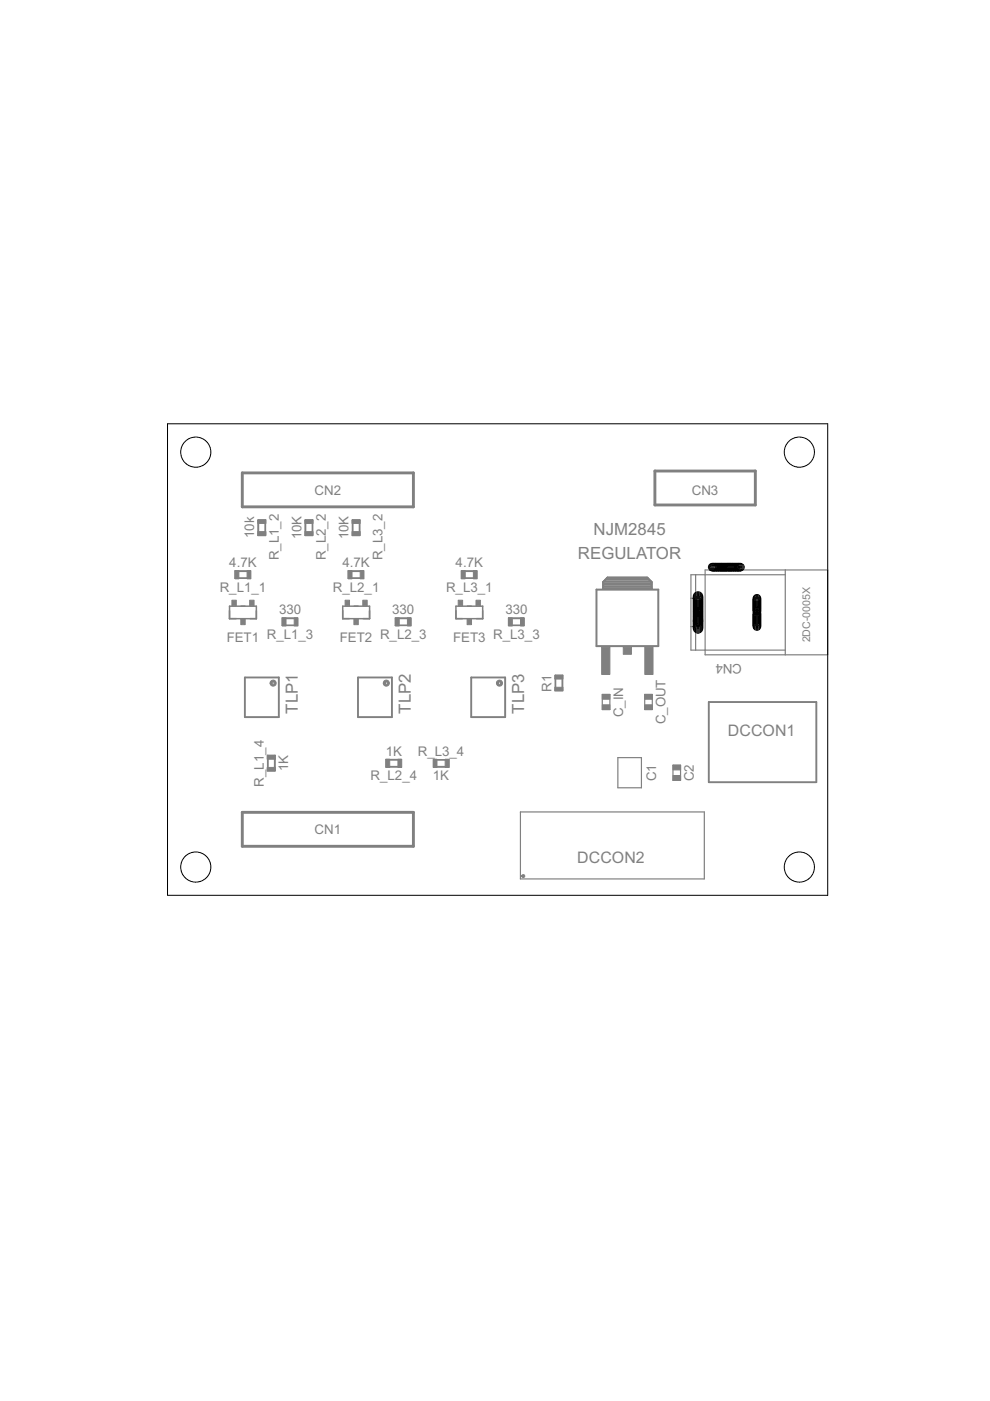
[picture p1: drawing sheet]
<svg xmlns="http://www.w3.org/2000/svg" width="210mm" height="297mm" viewBox="0 0 210 297" stroke-linecap="round" stroke-linejoin="round" font-family="sans-serif">
<g fill="none" stroke="#808080" stroke-width=".25">
<path d="M54.7 110.4h1.6v3.2h-1.6zM64.7 110.4h1.6v3.2h-1.6zM74.7 110.4h1.6v3.2h-1.6zM49.8 121h3.2v1.6h-3.2zM59.8 131h3.2v1.6h-3.2zM73.8 121h3.2v1.6h-3.2zM83.8 131h3.2v1.6h-3.2zM97.8 121h3.2v1.6h-3.2zM107.8 131h3.2v1.6h-3.2zM146.5 132.8h1M146.5 126.9h1M147.5 121.9v15.9"/>
<path d="M149.5 120.8h26v18h-26zM150.5 120.8v-1h6v1M166.5 121.9h-20v15.9h20M166.5 120.8v18M117.7 143.2h1.6v3.1h-1.6zM127.7 147.2h1.6v3.2h-1.6zM136.7 147.2h1.6v3.2h-1.6zM56.7 160.1h1.6v3.2h-1.6zM81.8 161h3.2v1.6h-3.2zM92 161.1h3.2v1.5h-3.2zM110.3 172.1h39v14.3h-39zM131 160.6h5v6.4h-5z"/>
<path d="M142.7 162.2h1.6v3.2h-1.6z"/>
</g>
<g fill="#808080" stroke="#808080" stroke-width=".21">
<path d="M110.7 185.5h.5v.4l-.4 .2-.2-.4h.4h-.4z" fill-rule="evenodd"/>
<path d="M57.5 144.4a.65 .65 0 0 1 1 .2 .65 .65 0 0 1-.5 .9 .65 .65 0 0 1-.7-.7h.4a.25 .25 0 0 1 .3-.2 .25 .25 0 0 1 .1 .4 .25 .25 0 0 1-.4-.1l-.4-.1z" fill-rule="evenodd"/>
<path d="M81.5 144.4a.65 .65 0 0 1 1 .1 .65 .65 0 0 1-.4 1 .65 .65 0 0 1-.8-.7h.4a.25 .25 0 0 1 .3-.2 .25 .25 0 0 1 .1 .4 .25 .25 0 0 1-.4-.1l-.4-.1z" fill-rule="evenodd"/>
<path d="M105.5 144.4a.64 .64 0 0 1 1 .1 .64 .64 0 0 1-.4 1 .64 .64 0 0 1-.8-.7h.4a.25 .25 0 0 1 .3-.2 .25 .25 0 0 1 .1 .4 .25 .25 0 0 1-.4-.1l-.4-.1z" fill-rule="evenodd"/>
</g>
<path d="M127.9 124.7h10.3M127.9 124.4h10.3M127.9 124h10.3M127.9 123.6h10.3M128 123.3h10M128.4 122.9h9.2M128.8 122.5h8.5M128.8 122.5h8.4l1 .9v1.4h-10.3v-1.4zM51.9 143.6h7.2v8.4h-7.2zM75.9 143.6h7.2v8.4h-7.2zM99.9 143.6h7.2v8.4h-7.2zM150.3 148.8h22.8v17h-22.8z" fill="none" stroke="#808080" stroke-width=".4"/>
<g fill="none" stroke="#808080" stroke-width=".32">
<path d="M54.8 111v1.7M56.2 111v1.7M64.8 111v1.7M66.2 111v1.7M74.8 111v1.7M76.2 111v1.7M48.7 128.5h5.7v2.7h-5.7zM50.7 122.6h1.7M50.7 121.1h1.7M60.6 132.6h1.8M60.6 131.1h1.8M72.7 128.5h5.7v2.7h-5.7z"/>
<path d="M74.7 122.6h1.7M74.7 121.1h1.7M84.6 132.6h1.8M84.6 131.1h1.8M96.7 128.5h5.6v2.7h-5.6zM98.6 122.6h1.8M98.6 121.1h1.8M108.6 132.6h1.8M108.6 131.1h1.8M117.8 144v1.7M119.2 144v1.7M56.8 161v1.7"/>
<path d="M58.2 161v1.7M82.6 162.5h1.8M82.6 161.1h1.8M92.6 162.5h1.8M92.6 161.1h1.8"/>
</g>
<path d="M51.1 128.5h.8M75.1 128.5h.8M99.1 128.5h.8" fill="none" stroke="#808080" stroke-width=".34"/>
<g fill="#808080" stroke="#808080" stroke-width=".21">
<path d="M56.6 162.7h1.8v.8h-1.8z"/>
<path d="M56.6 160.2h1.8v.8h-1.8z"/>
<path d="M62.4 131h.8v1.7h-.8z"/>
<path d="M59.8 131h.8v1.7h-.8z"/>
<path d="M54.7 110.2h1.7v.8h-1.7z"/>
<path d="M54.7 112.7h1.7v.8h-1.7z"/>
<path d="M52.4 121h.8v1.7h-.8z"/>
<path d="M49.8 121h.9v1.7h-.9z"/>
<path d="M84.4 161h.8v1.7h-.8z"/>
<path d="M81.8 161h.8v1.7h-.8z"/>
<path d="M86.4 131h.8v1.7h-.8z"/>
<path d="M83.8 131h.8v1.7h-.8z"/>
<path d="M64.6 110.2h1.8v.8h-1.8z"/>
<path d="M64.6 112.7h1.8v.8h-1.8z"/>
<path d="M76.4 121h.8v1.7h-.8z"/>
<path d="M73.8 121h.8v1.7h-.8z"/>
<path d="M91.8 161h.8v1.7h-.8z"/>
<path d="M94.4 161h.8v1.7h-.8z"/>
<path d="M110.4 131h.8v1.7h-.8z"/>
<path d="M107.8 131h.8v1.7h-.8z"/>
<path d="M74.6 110.2h1.8v.8h-1.8z"/>
<path d="M74.6 112.7h1.8v.8h-1.8z"/>
<path d="M100.4 121h.8v1.7h-.8z"/>
<path d="M97.8 121h.8v1.7h-.8z"/>
<path d="M51.1 131.3h.9v1.1h-.9z"/>
<path d="M49.2 127.3h.9v1.1h-.9z"/>
<path d="M52.9 127.3h1v1.1h-1z"/>
<path d="M75 131.3h1v1.1h-1z"/>
<path d="M73.2 127.3h.9v1.1h-.9z"/>
<path d="M76.9 127.3h1v1.1h-1z"/>
<path d="M99 131.3h1v1.1h-1z"/>
<path d="M97.2 127.3h.9v1.1h-.9z"/>
<path d="M100.9 127.3h1v1.1h-1z"/>
<path d="M127.6 137.2h1.7v5.8h-1.7z"/>
<path d="M136.7 137.2h1.8v5.8h-1.8z"/>
<path d="M132.1 137.2h1.8v1.5h-1.8z"/>
<path d="M136.7 147.2h1.6v1.1h-1.6z"/>
<path d="M136.7 149.4h1.6v1.1h-1.6z"/>
<path d="M127.7 147.2h1.6v1.1h-1.6z"/>
<path d="M127.7 149.4h1.6v1.1h-1.6z"/>
<path d="M117.6 145.7h1.8v.8h-1.8z"/>
<path d="M117.6 143.2h1.8v.8h-1.8z"/>
<path d="M142.7 162.2h1.6v1h-1.6z"/>
<path d="M142.7 164.4h1.6v1h-1.6z"/>
</g>
<path d="M126.5 125h13.1v12h-13.1zM128.8 122.5h8.4l1 .9v1.4h-10.3v-1.4z" fill="none" stroke="#808080" stroke-width=".42"/>
<path d="M138.9 99.9h21.2v7.2h-21.2zM51.4 100.3h36.3v7.2h-36.3zM51.4 172.2h36.3v7.2h-36.3z" fill="none" stroke="#808080" stroke-width=".61"/>
<g fill="none" stroke="#000" stroke-width=".21">
<path d="M35.5 89.9h140v99.9h-140z"/>
<circle cx="41.5" cy="95.9" r="3.2"/>
<circle cx="169.5" cy="95.9" r="3.2"/>
<circle cx="148" cy="132.2" r=".99"/>
<circle cx="148" cy="130.6" r=".99"/>
<circle cx="148" cy="127.7" r=".99"/>
<circle cx="148" cy="130.2" r=".99"/>
<circle cx="148" cy="128.8" r=".99"/>
<circle cx="148" cy="127" r=".99"/>
<circle cx="148" cy="132.4" r=".99"/>
<circle cx="148" cy="128.2" r=".99"/>
<circle cx="148" cy="130.5" r=".99"/>
<circle cx="148" cy="129.1" r=".99"/>
<circle cx="148" cy="128" r=".99"/>
<circle cx="148" cy="130" r=".99"/>
<circle cx="148" cy="132.8" r=".99"/>
<circle cx="148" cy="129.6" r=".99"/>
<circle cx="148" cy="128.7" r=".99"/>
<circle cx="148" cy="127.4" r=".99"/>
<circle cx="148" cy="127.3" r=".99"/>
<circle cx="148" cy="126.4" r=".99"/>
<circle cx="148" cy="130.9" r=".99"/>
<circle cx="148" cy="132" r=".99"/>
<circle cx="148" cy="131" r=".99"/>
<circle cx="148" cy="129.5" r=".99"/>
<circle cx="148" cy="131.3" r=".99"/>
<circle cx="148" cy="131.6" r=".99"/>
<circle cx="148" cy="126.6" r=".99"/>
<circle cx="148" cy="129.8" r=".99"/>
<circle cx="148" cy="132.7" r=".99"/>
<circle cx="148" cy="129.2" r=".99"/>
<circle cx="148" cy="128.4" r=".99"/>
<circle cx="148" cy="127.8" r=".99"/>
<circle cx="148" cy="126.9" r=".99"/>
<circle cx="148" cy="133.2" r=".99"/>
<circle cx="148" cy="131.4" r=".99"/>
<circle cx="148" cy="131.8" r=".99"/>
<circle cx="148" cy="133.1" r=".99"/>
<circle cx="151" cy="120.2" r=".8"/>
<circle cx="151.2" cy="120.2" r=".8"/>
<circle cx="151.4" cy="120.2" r=".8"/>
<circle cx="151.6" cy="120.2" r=".8"/>
<circle cx="151.8" cy="120.2" r=".8"/>
<circle cx="152" cy="120.2" r=".8"/>
<circle cx="152.2" cy="120.2" r=".8"/>
<circle cx="152.4" cy="120.2" r=".8"/>
<circle cx="152.6" cy="120.2" r=".8"/>
<circle cx="152.8" cy="120.2" r=".8"/>
<circle cx="153" cy="120.2" r=".8"/>
<circle cx="153.2" cy="120.2" r=".8"/>
<circle cx="153.4" cy="120.2" r=".8"/>
<circle cx="153.6" cy="120.2" r=".8"/>
<circle cx="153.8" cy="120.2" r=".8"/>
<circle cx="154" cy="120.2" r=".8"/>
<circle cx="154.2" cy="120.2" r=".8"/>
<circle cx="154.4" cy="120.2" r=".8"/>
<circle cx="154.6" cy="120.2" r=".8"/>
<circle cx="154.8" cy="120.2" r=".8"/>
<circle cx="155" cy="120.2" r=".8"/>
<circle cx="155.2" cy="120.2" r=".8"/>
<circle cx="155.4" cy="120.2" r=".8"/>
<circle cx="155.6" cy="120.2" r=".8"/>
<circle cx="155.8" cy="120.2" r=".8"/>
<circle cx="156" cy="120.2" r=".8"/>
<circle cx="156.2" cy="120.2" r=".8"/>
<circle cx="156.4" cy="120.2" r=".8"/>
<circle cx="156.6" cy="120.2" r=".8"/>
<circle cx="156.8" cy="120.2" r=".8"/>
<circle cx="157" cy="120.2" r=".8"/>
<circle cx="160.5" cy="131.4" r=".8"/>
<circle cx="160.5" cy="130.5" r=".8"/>
<circle cx="160.5" cy="131" r=".8"/>
<circle cx="160.5" cy="131.6" r=".8"/>
<circle cx="160.5" cy="131.8" r=".8"/>
<circle cx="160.5" cy="129.1" r=".8"/>
<circle cx="160.5" cy="127.8" r=".8"/>
<circle cx="160.5" cy="126.9" r=".8"/>
<circle cx="160.5" cy="127.4" r=".8"/>
<circle cx="160.5" cy="132" r=".8"/>
<circle cx="160.5" cy="132.4" r=".8"/>
<circle cx="160.5" cy="129.5" r=".8"/>
<circle cx="160.5" cy="128.4" r=".8"/>
<circle cx="160.5" cy="127.7" r=".8"/>
<circle cx="160.5" cy="127.3" r=".8"/>
<circle cx="160.5" cy="128.2" r=".8"/>
<circle cx="160.5" cy="128.7" r=".8"/>
<circle cx="160.5" cy="130.9" r=".8"/>
<circle cx="160.5" cy="130.6" r=".8"/>
<circle cx="160.5" cy="129.2" r=".8"/>
<circle cx="160.5" cy="128" r=".8"/>
<circle cx="160.5" cy="130.2" r=".8"/>
<circle cx="160.5" cy="131.3" r=".8"/>
<circle cx="160.5" cy="132.7" r=".8"/>
<circle cx="160.5" cy="132.8" r=".8"/>
<circle cx="160.5" cy="129.6" r=".8"/>
<circle cx="160.5" cy="127" r=".8"/>
<circle cx="160.5" cy="132.2" r=".8"/>
<circle cx="160.5" cy="128.8" r=".8"/>
<circle cx="160.5" cy="130" r=".8"/>
<circle cx="41.5" cy="183.8" r="3.2"/>
<circle cx="169.5" cy="183.8" r="3.2"/>
</g>
<g font-size="4" fill="#808080">
<text x="125.8" y="113.3">NJM2845</text>
<text x="122.5" y="118.4">REGULATOR</text>
<text x="63.1" y="151.3" transform="rotate(-90 63.1 151.3)">TLP1</text>
<text x="87.1" y="151.3" transform="rotate(-90 87.1 151.3)">TLP2</text>
<text x="111.1" y="151.3" transform="rotate(-90 111.1 151.3)">TLP3</text>
</g>
<g font-size="3.8" fill="#808080">
<text x="154.3" y="156">DCCON1</text>
<text x="122.4" y="182.9">DCCON2</text>
</g>
<g font-size="3.2" fill="#808080">
<text x="66.7" y="104.9">CN2</text>
<text x="146.7" y="104.9">CN3</text>
<text x="53.9" y="114.1" transform="rotate(-90 53.9 114.1)">10k</text>
<text x="59.1" y="118.8" transform="rotate(-90 59.1 118.8)">R_L1_2</text>
<text x="63.9" y="114.4" transform="rotate(-90 63.9 114.4)">10K</text>
<text x="69.1" y="118.8" transform="rotate(-90 69.1 118.8)">R_L2_2</text>
<text x="73.9" y="114.4" transform="rotate(-90 73.9 114.4)">10K</text>
<text x="81.1" y="118.8" transform="rotate(-90 81.1 118.8)">R_L3_2</text>
<text x="46.6" y="125.4">R_L1_1</text>
<text x="48.6" y="120.2">4.7K</text>
<text x="70.6" y="125.4">R_L2_1</text>
<text x="72.6" y="120.2">4.7K</text>
<text x="94.6" y="125.4">R_L3_1</text>
<text x="96.6" y="120.2">4.7K</text>
<text x="59.2" y="130.2">330</text>
<text x="83.2" y="130.2">330</text>
<text x="107.2" y="130.2">330</text>
<text x="48.1" y="136">FET1 R_L1_3</text>
<text x="72.1" y="136">FET2 R_L2_3</text>
<text x="96.1" y="136">FET3 R_L3_3</text>
<text x="157.3" y="140.8" transform="rotate(-180 157.3 140.8)">CN4</text>
<text x="116.9" y="146.6" transform="rotate(-90 116.9 146.6)">R1</text>
<text x="132.1" y="152.1" transform="rotate(-90 132.1 152.1)">C_IN</text>
<text x="141.1" y="153.6" transform="rotate(-90 141.1 153.6)">C_OUT</text>
<text x="81.8" y="160.2">1K</text>
<text x="88.6" y="160.2">R_L3_4</text>
<text x="55.9" y="166.8" transform="rotate(-90 55.9 166.8)">R_L1_4</text>
<text x="61.1" y="163.6" transform="rotate(-90 61.1 163.6)">1K</text>
<text x="78.6" y="165.4">R_L2_4</text>
<text x="91.8" y="165.4">1K</text>
<text x="139.1" y="165.6" transform="rotate(-90 139.1 165.6)">C1</text>
<text x="147.1" y="165.6" transform="rotate(-90 147.1 165.6)">C2</text>
<text x="66.7" y="176.8">CN1</text>
</g>
<text font-size="2.5" fill="#808080" x="171.8" y="136.2" transform="rotate(-90 171.8 136.2)">2DC-0005X</text>
</svg>
